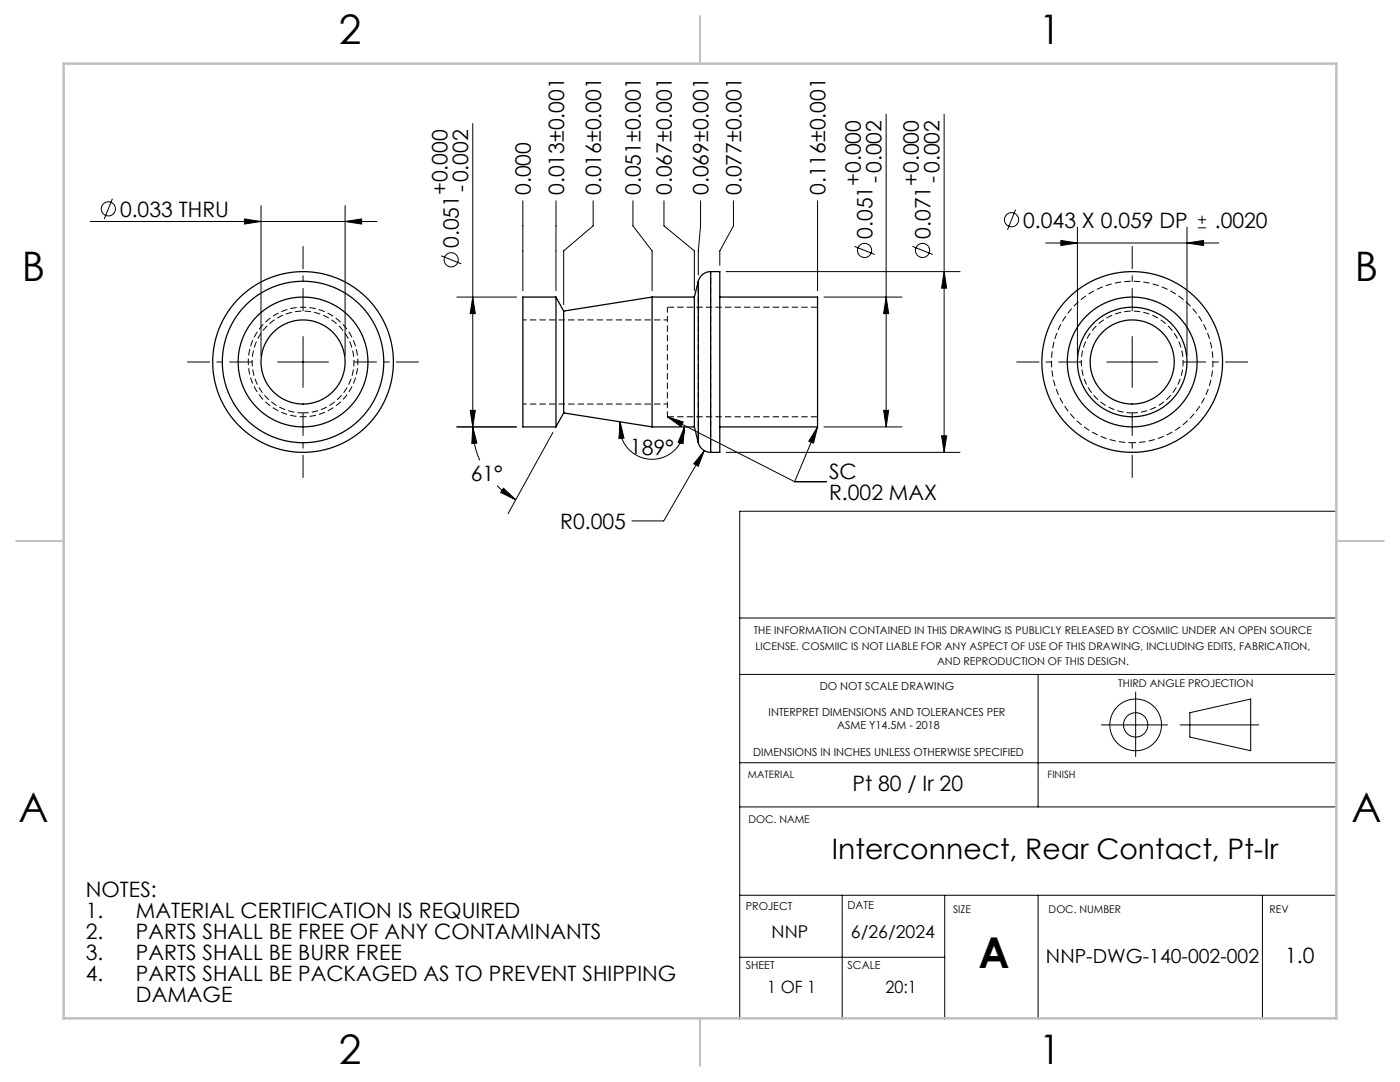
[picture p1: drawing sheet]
<svg xmlns="http://www.w3.org/2000/svg" width="279mm" height="216mm" viewBox="0 0 279 216" stroke-linecap="round" stroke-linejoin="round" font-family="sans-serif">
<path d="M60.5 82.4a10.2 10.2 0 0 0 8.9-15 10.2 10.2 0 0 0-17.5-.7 10.2 10.2 0 0 0 7.8 15.7h.8M133.2 83.2v-21.9M226 82.4a10.2 10.2 0 0 1-9-15 10.2 10.2 0 0 1 17.5-.7 10.2 10.2 0 0 1-7.8 15.7h-.7" fill="none" stroke="#000" stroke-width=".2" stroke-dasharray="1.3 .6" stroke-dashoffset=".2" stroke-linecap="butt"/>
<path d="M163.2 61.3h-30M133.2 83.2h30" fill="none" stroke="#000" stroke-width=".2" stroke-dasharray="1.3 .6" stroke-dashoffset="-.1" stroke-linecap="butt"/>
<path d="M133.2 63.8h-28.9M104.3 80.6h28.9M226 88.3a16.1 16.1 0 0 1-14.1-23.9 16.1 16.1 0 0 1 27.7-.8 16.1 16.1 0 0 1-12.7 24.7h-.9" fill="none" stroke="#000" stroke-width=".2" stroke-dasharray="1.3 .6" stroke-dashoffset=".5" stroke-linecap="butt"/>
<path d="M139.4 56.1v32.2M141.8 90.3v-36.1" fill="none" stroke="#000" stroke-width=".2" stroke-dasharray="1.3 .6" stroke-dashoffset=".7" stroke-linecap="butt"/>
<g fill="none" stroke="#000" stroke-width=".25">
<path d="M111 59.3v25.9M111 59.3h-6.7v25.9h6.7M111 59.3l1.5 2.8M130.1 59.3v25.9M130.1 59.3h8.5M130.1 59.3l-17.6 2.8M138.6 59.3v25.9M139.4 56.1v32.2M139.4 56.1l-.8 3.2M141.8 54.2a2.54 2.54 0 0 0-2.4 1.9M141.8 54.2h1.9v36.1h-1.9M141.8 54.2v36.1"/>
<path d="M143.7 59.3h19.5v25.9h-19.5M112.5 62.1v20.3M112.5 82.4l-1.5 2.8M112.5 82.4l17.6 2.8M130.1 85.2h8.5M138.6 85.2l.8 3.1M139.4 88.3a2.54 2.54 0 0 0 2.4 2"/>
<circle cx="60.5" cy="72.2" r="18"/>
<circle cx="60.5" cy="72.2" r="8.4"/>
<circle cx="60.5" cy="72.2" r="16.1"/>
<circle cx="60.5" cy="72.2" r="13"/>
<circle cx="226" cy="72.2" r="18"/>
<circle cx="226" cy="72.2" r="8.4"/>
<circle cx="226" cy="72.2" r="10.9"/>
<circle cx="226" cy="72.2" r="13"/>
</g>
<path d="M60.5 83.2a10.9 10.9 0 0 0 9.6-16.2 10.9 10.9 0 0 0-18.8-.7 10.9 10.9 0 0 0 8.4 16.8l.8 .1" fill="none" stroke="#000" stroke-width=".2" stroke-dasharray="1.3 .6" stroke-dashoffset=".6" stroke-linecap="butt"/>
<g fill="none" stroke="#000" stroke-width=".2">
<path d="M22.4 39.7l-1.6 4M94.3 24.7v60.5M176.8 22.8v62.4M188.4 22.8v67.5M18 44.2h57.2M48.8 43.7l3.3 .5-3.3 .5zM52.1 41v30M68.9 44.2l3.3-.5v1zM68.9 41v30M88 51l4.1 1.6M91.2 59.3h11.9M94.3 59.3l.6 3.3h-1.1z"/>
<path d="M104.3 40.1v17.9M111 40.1v17.9M118.4 40.1v5l-5.9 5v10.7M126.3 40.1v5l3.8 5v7.9M132.5 40.1v5l6.1 5v7.9M139.8 40.1v5l-.4 5v4.8M144.9 54.2h46.7M146.4 40.1v5l-2.7 5v2.8M163.2 40.1v17.9M164.4 59.3h15.6M170.5 49.2l4.1 1.6M176.8 59.3l.6 3.3h-1.1z"/>
<path d="M182.1 49.2l4 1.6M188.4 54.2l.5 3.3h-1zM202.7 41.8l-1.6 4.1M208.7 48.5h34.5M211.7 48l3.3 .5-3.3 .5zM215 45.3v25.7M236.9 48.5l3.3-.5v1zM236.9 45.3v25.7M239.1 45.5h1.6M239.1 43.8h1.6M239.9 43v1.7M55.4 72.2h10.2"/>
<path d="M60.5 67.2v10.1M220.9 72.2h10.1M226 67.2v10.1M91.2 85.2h11.9M93.8 81.9h1.1l-.6 3.3zM94.3 85.2l.9 3.2-1 .1zM94.3 85.2a16.6 16.6 0 0 0 1.5 6.7M99.2 96.9a16.6 16.6 0 0 0 3.7 2.8M100.5 97.4l2.4 2.3-3-1.4zM110.3 86.3l-8.9 16.2M123.8 84.2l.7 3.2-1 .1zM123.8 84.2a6.5 6.5 0 0 0 5.8 7.4 6.5 6.5 0 0 0 7-6.4"/>
<path d="M133.2 83.2l3.2 1-.5 .9zM133.2 83.2l25.4 12.9M136.6 85.2l-.3 3.3-1-.2zM140.6 89.9l-1.3 3.1-.8-.5zM140.6 89.9l-8.1 14h-6.4M144.9 90.3h46.7M158.6 96.1h6.3M163.2 85.2l-.8 3.2-1-.4zM163.2 85.2l-4.6 10.9M164.4 85.2h15.6M176.3 81.9h1.1l-.6 3.3zM187.9 87h1l-.5 3.3z"/>
<path d="M266.7 102h-119.1v101.4M147.6 123.3h119.1M147.6 134.6h119.1M207.2 134.6v26.4M226.6 138.1v12.9M147.6 152.2h119.1M219.8 144.6h13.2M235.5 144.6h15.7M237.5 142.2l12.1-2.7v10.3l-12.1-2.7zM147.6 161h119.1M147.6 178.6h119.1M168.1 178.6v24.8"/>
<path d="M188.5 178.6v24.8M207.2 178.6v24.8M251.9 178.6v24.8M147.6 191h40.9"/>
<circle cx="21.6" cy="41.7" r="1.41"/>
<circle cx="90" cy="51.8" r="1.41"/>
<circle cx="172.5" cy="50" r="1.41"/>
<circle cx="184.1" cy="50" r="1.41"/>
<circle cx="201.9" cy="43.8" r="1.41"/>
<circle cx="226.6" cy="144.6" r="2.43"/>
<circle cx="226.6" cy="144.6" r="5.2"/>
</g>
<path d="M50.3 72.2h-12.9M60.5 62.1v-13M70.6 72.2h13M215.8 72.2h-13M226 62.1v-13M236.1 72.2h13M60.5 82.4v12.9M226 82.4v12.9" fill="none" stroke="#000" stroke-width=".2" stroke-dasharray="15.2 1.3 1.3 1.3" stroke-dashoffset="10.7" stroke-linecap="butt"/>
<path d="M139.7 3.2v9.5M3.2 107.9h9.5M266.7 107.9h9.5M139.7 203.2v9.5" fill="none" stroke="#c0c0c0" stroke-width=".25"/>
<path d="M12.7 12.7h254v190.5h-254z" fill="none" stroke="#c0c0c0" stroke-width=".5"/>
<g fill="#000">
<path d="M236.9 48.5l3.3-.5v1zM211.7 48l3.3 .5-3.3 .5z"/>
<path d="M93.8 81.9h1.1l-.6 3.3zM94.3 59.3l.6 3.3h-1.1zM176.3 81.9h1.1l-.6 3.3zM176.8 59.3l.6 3.3h-1.1zM187.9 87h1l-.5 3.3zM188.4 54.2l.5 3.3h-1z"/>
<path d="M136.6 85.2l-.3 3.3-1-.2zM123.8 84.2l.7 3.2-1 .1z"/>
<path d="M140.6 89.9l-2.1 2.6 .8 .5zM94.3 85.2l.9 3.2-1 .1zM100.5 97.4l2.4 2.3-3-1.4zM163.2 85.2l-.8 3.2-1-.4zM133.2 83.2l3.2 1-.5 .9zM48.8 43.7l3.3 .5-3.3 .5zM68.9 44.2l3.3-.5v1z"/>
</g>
<text font-size="8.5" x="195.3" y="193.2">A</text>
<g font-size="8.1">
<text x="67.6" y="8.9">2</text>
<text x="207.3" y="8.9">1</text>
<text x="4.4" y="56.1">B</text>
<text x="270.4" y="56.1">B</text>
<text x="3.7" y="164.1">A</text>
<text x="269.7" y="164.1">A</text>
<text x="67.6" y="212.4">2</text>
<text x="207.3" y="212.4">1</text>
</g>
<text font-size="5.6" x="166" y="171.4">Interconnect, Rear Contact, Pt-Ir</text>
<g font-size="4.2">
<text x="89.3" y="39" transform="rotate(-90 89.3 39)">+0.000</text>
<text x="93.4" y="38.4" transform="rotate(-90 93.4 38.4)">-0.002</text>
<text x="105.9" y="38.9" transform="rotate(-90 105.9 38.9)">0.000</text>
<text x="112.6" y="38.9" transform="rotate(-90 112.6 38.9)">0.013±0.001</text>
<text x="120" y="38.9" transform="rotate(-90 120 38.9)">0.016±0.001</text>
<text x="127.9" y="38.9" transform="rotate(-90 127.9 38.9)">0.051±0.001</text>
<text x="134.1" y="38.9" transform="rotate(-90 134.1 38.9)">0.067±0.001</text>
<text x="141.4" y="38.9" transform="rotate(-90 141.4 38.9)">0.069±0.001</text>
<text x="148" y="38.9" transform="rotate(-90 148 38.9)">0.077±0.001</text>
<text x="164.8" y="38.9" transform="rotate(-90 164.8 38.9)">0.116±0.001</text>
<text x="171.8" y="37.1" transform="rotate(-90 171.8 37.1)">+0.000</text>
<text x="175.9" y="36.5" transform="rotate(-90 175.9 36.5)">-0.002</text>
<text x="183.4" y="37.1" transform="rotate(-90 183.4 37.1)">+0.000</text>
<text x="187.5" y="36.5" transform="rotate(-90 187.5 36.5)">-0.002</text>
<text x="24" y="43.2">0.033 THRU</text>
<text x="174.1" y="47.6" transform="rotate(-90 174.1 47.6)">0.051</text>
<text x="185.7" y="47.6" transform="rotate(-90 185.7 47.6)">0.071</text>
<text x="204.2" y="45.4">0.043 X 0.059 DP</text>
<text x="242.4" y="45.4">.0020</text>
<text x="91.6" y="49.5" transform="rotate(-90 91.6 49.5)">0.051</text>
<text x="93.9" y="96">61°</text>
<text x="125.7" y="90.7" transform="rotate(1 125.7 90.7)">189°</text>
<text x="165.5" y="95.6">SC</text>
<text x="165.5" y="99.8">R.002 MAX</text>
<text x="111.8" y="105.5">R0.005</text>
<text x="170.1" y="157.8">Pt 80 / Ir 20</text>
<text x="17.1" y="179">NOTES:</text>
<text x="17.1" y="183.1">1.</text>
<text x="27.1" y="183.1">MATERIAL CERTIFICATION IS REQUIRED</text>
<text x="17.1" y="187.3">2.</text>
<text x="17.1" y="191.5">3.</text>
<text x="27.1" y="187.3">PARTS SHALL BE FREE OF ANY CONTAMINANTS</text>
<text x="27.1" y="191.5">PARTS SHALL BE BURR FREE</text>
<text x="17.1" y="195.7">4.</text>
<text x="27.1" y="195.7">PARTS SHALL BE PACKAGED AS TO PREVENT SHIPPING</text>
<text x="256.5" y="192.2">1.0</text>
<text x="27.1" y="199.8">DAMAGE</text>
</g>
<text font-size="3.9" x="208.8" y="192.2">NNP-DWG-140-002-002</text>
<g font-size="3.5">
<text x="154" y="187.2">NNP</text>
<text x="169.8" y="187.2">6/26/2024</text>
</g>
<g font-size="3.4">
<text x="153.1" y="198.2">1 OF 1</text>
<text x="176.7" y="198.2">20:1</text>
</g>
<g font-size="2.2">
<text x="163.6" y="137.6">DO NOT SCALE DRAWING</text>
<text x="153.4" y="142.9">INTERPRET DIMENSIONS AND TOLERANCES PER</text>
<text x="167.1" y="145.6">ASME Y14.5M - 2018</text>
<text x="150.3" y="150.9">DIMENSIONS IN INCHES UNLESS OTHERWISE SPECIFIED</text>
<text x="148.8" y="181.7">PROJECT</text>
<text x="169.1" y="181.4">DATE</text>
<text x="148.8" y="193.3">SHEET</text>
<text x="169.1" y="193.3">SCALE</text>
</g>
<g font-size="2.1">
<text x="150.4" y="126.6">THE INFORMATION CONTAINED IN THIS DRAWING IS PUBLICLY RELEASED BY COSMIIC UNDER AN OPEN SOURCE</text>
<text x="150.8" y="129.7">LICENSE. COSMIIC IS NOT LIABLE FOR ANY ASPECT OF USE OF THIS DRAWING, INCLUDING EDITS, FABRICATION,</text>
<text x="187" y="132.8">AND REPRODUCTION OF THIS DESIGN.</text>
<text x="223.2" y="137.2">THIRD ANGLE PROJECTION</text>
<text x="149.4" y="164.2">DOC. NAME</text>
<text x="190.2" y="182.2">SIZE</text>
<text x="209.3" y="182.2">DOC. NUMBER</text>
<text x="253.4" y="182.2">REV</text>
</g>
<g font-size="2">
<text x="149.3" y="155.3">MATERIAL</text>
<text x="209.1" y="155.3">FINISH</text>
</g>
</svg>
